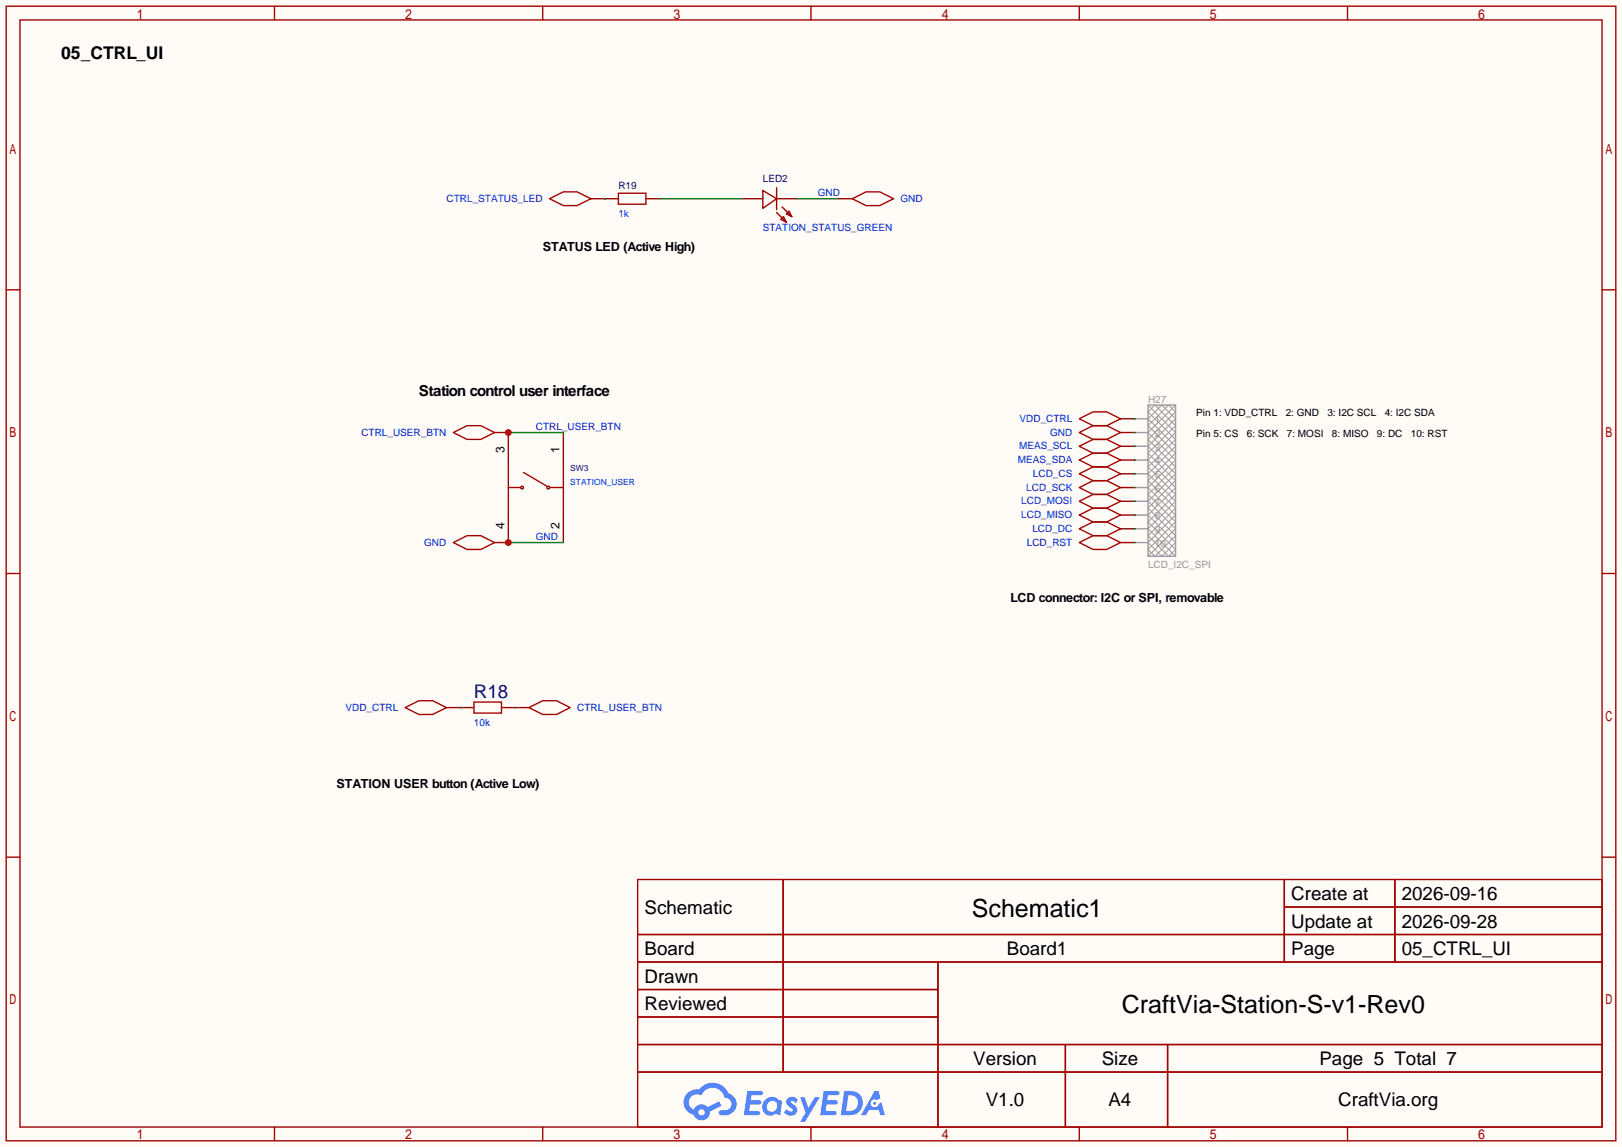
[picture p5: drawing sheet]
<svg xmlns="http://www.w3.org/2000/svg" width="299mm" height="212mm" viewBox="0 0 299 212" stroke-linecap="round" stroke-linejoin="round" font-family="sans-serif">
<path d="M0 0h299.5v211.8h-299.5z" fill="#fffcf7"/>
<g fill="none" stroke="#a10000" stroke-width=".25">
<path d="M1.1 1.1h297.2v209.6h-297.2zM3.7 3.7h292.1v204.5h-292.1zM50.7 1.1v2.6M100.2 1.1v2.6M149.7 1.1v2.6M199.3 1.1v2.6M248.8 1.1v2.6M1.1 53.5h2.6M295.8 53.5h2.5M1.1 105.9h2.6M295.8 105.9h2.5M1.1 158.3h2.6"/>
<path d="M295.8 158.3h2.5M117.7 162.4h178.1v45.8h-178.1zM117.7 172.6h178.1M117.7 177.7h178.1M144.6 162.4v35.6M173.2 177.7v30.5M237.1 162.4v15.3M237.1 167.5h58.7M257.5 162.4v15.3M117.7 182.8h55.5M117.7 192.9h178.1M117.7 187.8h55.5"/>
<path d="M117.7 198h178.1M196.7 192.9v15.3M215.6 192.9v15.3M50.7 208.2v2.5M100.2 208.2v2.5M149.7 208.2v2.5M199.3 208.2v2.5M248.8 208.2v2.5"/>
</g>
<g fill="#5487ff">
<path d="M145.5 202.8a1.3 1.3 0 0 1 1.8 .3l-.4 .6a.54 .54 0 0 0-.9-.2l.1 .2a1.58 1.58 0 0 1 1.1 1.6 1.43 1.43 0 0 1-2.5 .1l.5-.6a.64 .64 0 0 0 .5 .5 .64 .64 0 0 0 .7-.3l-.2-.2a1.6 1.6 0 0 1-1-1.6z"/>
<path d="M147.7 202.7h.9l.7 1.9 1.1-1.9h.9l-2.7 4.5h-.9l1-1.7z"/>
<path d="M138 201.5h1.6a1.31 1.31 0 0 1 1.2 .2 .4 .4 0 0 1-.3 .6h-1.8l-.1 .9h1.6a.4 .4 0 0 1 .4 .4 .4 .4 0 0 1-.4 .4h-1.7l-.2 1.2h.8a1.23 1.23 0 0 1 1.2 .2 .39 .39 0 0 1-.3 .6h-2.7z"/>
<path d="M152.1 201.5h1.6a1.32 1.32 0 0 1 1.3 .2 .39 .39 0 0 1-.4 .6h-1.7l-.2 .9h1.7a.4 .4 0 0 1 .3 .4 .4 .4 0 0 1-.4 .4h-1.7l-.2 1.2h.8a1.23 1.23 0 0 1 1.2 .2 .39 .39 0 0 1-.3 .6h-2.7z"/>
<path d="M161.5 201.5h.7l.4 1.3-.7 .4a.75 .75 0 0 0-1.1 .3 .75 .75 0 0 0 .5 1 .75 .75 0 0 0 .9-.6l.6-.3 .6 2.4h-.9l-.2-1h-1.9l-.5 1h-.9z"/>
<path d="M155.9 201.5l-.7 4.5h1.5a2.27 2.27 0 0 0 2.6-2.3 2.27 2.27 0 0 0-2.7-2.2zM156.6 202.3a1.5 1.5 0 0 1 1.8 1.5 1.5 1.5 0 0 1-1.9 1.4h-.3z"/>
<path d="M141.3 203.1a1.62 1.62 0 0 0-.4 2.1 1.62 1.62 0 0 0 2 .7l.4-.3 .3 .3 .5 .1 .3-2.5-.2-.3h-.4a1.58 1.58 0 0 0-2.5-.1zM141.9 203.6a.99 .99 0 0 1 1.6 .3 .99 .99 0 0 1-.9 1.4 .94 .94 0 0 1-1-.5 .94 .94 0 0 1 .3-1.2z"/>
<path d="M126.9 201.9a2.37 2.37 0 0 0 1.2 4 1.54 1.54 0 0 0 1.7 1 1.54 1.54 0 0 0 1.3-1.6l2.1-1.1-.5-.8-2 1.1a1.57 1.57 0 0 0-2.6 .4 1.5 1.5 0 0 1-.8-2.1 1.5 1.5 0 0 1 2.2-.5 2.23 2.23 0 0 1 2.3-1.4 2.23 2.23 0 0 1 2 1.8 1.16 1.16 0 0 1 1.2 1.1 1.16 1.16 0 0 1-1 1.3h-.7a.47 .47 0 0 0-.6 .3 .47 .47 0 0 0 .4 .6 2.23 2.23 0 0 0 2.3-.7 2.23 2.23 0 0 0 .4-2.3 2.16 2.16 0 0 0-1.3-1.1 3.2 3.2 0 0 0-5.4-.7l-1.2 .1zM129 205.4a.58 .58 0 0 1 1.1 0 .58 .58 0 0 1-1.1 0z"/>
<circle cx="161.5" cy="203.8" r=".28"/>
</g>
<g fill="none" stroke="#a10000" stroke-width=".25">
<path d="M114.2 35.7h5.1v2h-5.1zM140.8 35.2l2.6 1.5-2.6 1.8zM143.4 39.2l1.8 1.8M143.4 34.7v4M144.4 38.2l1.8 1.8M145.2 39.5l.5-.5 .5 1zM144.1 40.5l.6-.5 .5 1zM93.9 90h2.2M93.9 85v10.1M96.6 87.2l4.4 2.6M101.5 90h2.5M104 85v10.1"/>
<path d="M87.5 129.7h5.1v2h-5.1z"/>
<circle cx="96.4" cy="90" r=".25"/>
<circle cx="101.2" cy="90" r=".25"/>
</g>
<path d="M111.6 36.7h2.6M119.3 36.7h2.5M137 36.7h3.8M143.4 36.7h3.8M91.3 79.9h2.6v5.1M104 79.9v5.1M93.9 95.1v5.1M104 95.1v5.1M85 130.7h2.5M92.6 130.7h2.5" fill="none" stroke="#870000" stroke-width=".25"/>
<path d="M212 74.8l5 5.1-5 5.1 5 5-5 5.1 5 5.1-2.5 2.5-2.5-2.5 5-5.1-5-5.1 5-5-5-5.1 5-5.1M213.2 74.8l3.8 3.8-5 5.1 5 5.1-5 5.1 5 5-3.8 3.8-1.2-1.2 5-5.1-5-5.1 5-5.1-5-5 5-5.1-1.2-1.3-3.8 3.8 5 5.1-5 5.1 5 5.1-5 5 3.8 3.8 1.2-1.2-5-5.1 5-5.1-5-5.1 5-5-5-5.1zM212 102.7l5-5-5-5.1 5-5.1-5-5.1 5-5.1-2.5-2.5-2.5 2.5 5 5.1-5 5.1 5 5.1-5 5.1 5 5" fill="none" stroke="#999" stroke-width=".18"/>
<path d="M209.4 77.3h2.6M209.4 79.9h2.6M212 74.8h5v27.9h-5zM209.4 82.4h2.6M209.4 85h2.6M209.4 87.5h2.6M209.4 90h2.6M209.4 92.6h2.6M209.4 95.1h2.6M209.4 97.7h2.6M209.4 100.2h2.6" fill="none" stroke="#999" stroke-width=".25"/>
<path d="M93.9 79.9h10.1M93.9 100.2h10.1" fill="none" stroke="#008700" stroke-width=".25"/>
<circle cx="93.9" cy="79.9" r=".63" fill="#c00"/>
<path d="M83.7 79.9l2.5-1.3h2.6l2.5 1.3-2.5 1.3h-2.6z" fill="none" stroke="#a10000" stroke-width=".25"/>
<path d="M91.3 100.2h2.6" fill="none" stroke="#870000" stroke-width=".25"/>
<circle cx="93.9" cy="100.2" r=".63" fill="#c00"/>
<g fill="none" stroke="#a10000" stroke-width=".25">
<path d="M101.5 36.7l2.5-1.3h2.6l2.5 1.3-2.5 1.3h-2.6zM157.4 36.7l2.5-1.3h2.5l2.6 1.3-2.6 1.3h-2.5zM199.3 77.3l2.5-1.2h2.5l2.6 1.2-2.6 1.3h-2.5zM199.3 79.9l2.5-1.3h2.5l2.6 1.3-2.6 1.3h-2.5zM199.3 82.4l2.5-1.2h2.5l2.6 1.2-2.6 1.3h-2.5zM199.3 85l2.5-1.3h2.5l2.6 1.3-2.6 1.2h-2.5zM199.3 87.5l2.5-1.3h2.5l2.6 1.3-2.6 1.3h-2.5zM199.3 90l2.5-1.2h2.5l2.6 1.2-2.6 1.3h-2.5zM199.3 92.6l2.5-1.3h2.5l2.6 1.3-2.6 1.3h-2.5zM199.3 95.1l2.5-1.2h2.5l2.6 1.2-2.6 1.3h-2.5zM199.3 97.7l2.5-1.3h2.5l2.6 1.3-2.6 1.2h-2.5zM83.7 100.2l2.5-1.3h2.6l2.5 1.3-2.5 1.3h-2.6z"/>
<path d="M199.3 100.2l2.5-1.3h2.5l2.6 1.3-2.6 1.3h-2.5zM74.8 130.7l2.5-1.3h2.6l2.5 1.3-2.5 1.3h-2.6zM97.7 130.7l2.5-1.3h2.5l2.6 1.3-2.6 1.3h-2.5z"/>
</g>
<g fill="none" stroke="#870000" stroke-width=".25">
<path d="M109.1 36.7h2.5M154.8 36.7h2.6M206.9 77.3h2.5M206.9 79.9h2.5M206.9 82.4h2.5M206.9 85h2.5M206.9 87.5h2.5M206.9 90h2.5M206.9 92.6h2.5M206.9 95.1h2.5M206.9 97.7h2.5M206.9 100.2h2.5"/>
<path d="M82.4 130.7h2.6M95.1 130.7h2.6"/>
</g>
<g fill="none" stroke="#008700" stroke-width=".25">
<path d="M111.6 36.7h.1M121.8 36.7h15.2M147.2 36.7h7.6M209.4 77.3h.1M209.4 79.9h.1M209.4 82.4h.1M209.4 85h.1M209.4 87.5h.1M209.4 90h.1M209.4 92.6h.1M209.4 95.1h.1M209.4 97.7h.1"/>
<path d="M209.4 100.2h.1M85 130.7h.1M95.1 130.7h.1"/>
</g>
<g font-size="4.6">
<text x="179.4" y="169.4">Schematic1</text>
<text x="207.1" y="187.1">CraftVia-Station-S-v1-Rev0</text>
</g>
<text font-size="3.5" fill="#000080" x="87.5" y="129">R18</text>
<g font-size="3.5">
<text x="238.4" y="166.2">Create at</text>
<text x="258.8" y="166.2">2026-09-16</text>
<text x="119" y="168.8">Schematic</text>
<text x="238.4" y="171.3">Update at</text>
<text x="258.8" y="171.3">2026-09-28</text>
<text x="119" y="176.4">Board</text>
<text x="185.9" y="176.4">Board1</text>
<text x="238.4" y="176.4">Page</text>
<text x="258.8" y="176.4">05_CTRL_UI</text>
<text x="119" y="181.5">Drawn</text>
<text x="119" y="186.6">Reviewed</text>
<text x="179.7" y="196.7">Version</text>
<text x="203.4" y="196.7">Size</text>
<text x="243.6" y="196.7">Page 5 Total 7</text>
<text x="182" y="204.3">V1.0</text>
<text x="204.7" y="204.3">A4</text>
<text x="247.1" y="204.3">CraftVia.org</text>
</g>
<text font-size="3.2" x="11.3" y="10.8">05_CTRL_UI</text>
<text font-size="2.8" x="77.3" y="73.1">Station control user interface</text>
<g font-size="2.3">
<text x="100.2" y="46.4">STATUS LED (Active High)</text>
<text x="186.6" y="111.2">LCD connector: I2C or SPI, removable</text>
<text x="62.1" y="145.5">STATION USER button (Active Low)</text>
</g>
<g font-size="2.2">
<text x="93.1" y="83.7" transform="rotate(-90 93.1 83.7)">3</text>
<text x="103.3" y="83.7" transform="rotate(-90 103.3 83.7)">1</text>
<text x="93.1" y="97.6" transform="rotate(-90 93.1 97.6)">4</text>
<text x="103.3" y="97.6" transform="rotate(-90 103.3 97.6)">2</text>
</g>
<g font-size="1.8" fill="#000080">
<text x="114.2" y="35">R19</text>
<text x="140.8" y="33.7">LED2</text>
</g>
<g font-size="1.8" fill="#00f">
<text x="82.4" y="37.3">CTRL_STATUS_LED</text>
<text x="114.2" y="40.1">1k</text>
<text x="151" y="36.2">GND</text>
<text x="166.2" y="37.3">GND</text>
<text x="140.8" y="42.6">STATION_STATUS_GREEN</text>
<text x="188.2" y="77.9">VDD_CTRL</text>
<text x="66.7" y="80.4">CTRL_USER_BTN</text>
<text x="98.9" y="79.4">CTRL_USER_BTN</text>
<text x="188.1" y="83">MEAS_SCL</text>
<text x="193.9" y="80.4">GND</text>
<text x="187.9" y="85.5">MEAS_SDA</text>
<text x="190.7" y="88.1">LCD_CS</text>
<text x="188.5" y="93.1">LCD_MOSI</text>
<text x="188.5" y="95.7">LCD_MISO</text>
<text x="189.5" y="90.6">LCD_SCK</text>
<text x="78.3" y="100.8">GND</text>
<text x="98.9" y="99.7">GND</text>
<text x="189.6" y="100.8">LCD_RST</text>
<text x="190.6" y="98.2">LCD_DC</text>
<text x="63.8" y="131.2">VDD_CTRL</text>
<text x="106.6" y="131.2">CTRL_USER_BTN</text>
<text x="87.5" y="134">10k</text>
</g>
<g font-size="1.8" fill="#999">
<text x="212" y="74.3">H27</text>
<text x="213.2" y="78.1">1</text>
<text x="213.2" y="80.7">2</text>
<text x="213.2" y="83.2">3</text>
<text x="213.2" y="85.7">4</text>
<text x="213.2" y="88.3">5</text>
<text x="213.2" y="90.8">6</text>
<text x="213.2" y="93.4">7</text>
<text x="213.2" y="95.9">8</text>
<text x="213.2" y="98.4">9</text>
<text x="213.2" y="101">10</text>
<text x="212" y="104.8">LCD_I2C_SPI</text>
</g>
<g font-size="1.8">
<text x="220.9" y="76.9">Pin 1: VDD_CTRL</text>
<text x="237.4" y="76.9">2: GND</text>
<text x="245.1" y="76.9">3: I2C SCL</text>
<text x="255.7" y="76.9">4: I2C SDA</text>
<text x="220.9" y="80.7">Pin 5: CS</text>
<text x="230.2" y="80.7">6: SCK</text>
<text x="237.6" y="80.7">7: MOSI</text>
<text x="245.9" y="80.7">8: MISO</text>
<text x="254.2" y="80.7">9: DC</text>
<text x="260.5" y="80.7">10: RST</text>
</g>
<text font-size="1.6" fill="#00f" x="105.3" y="89.6">STATION_USER</text>
<text font-size="1.6" fill="#000080" x="105.3" y="87">SW3</text>
</svg>
